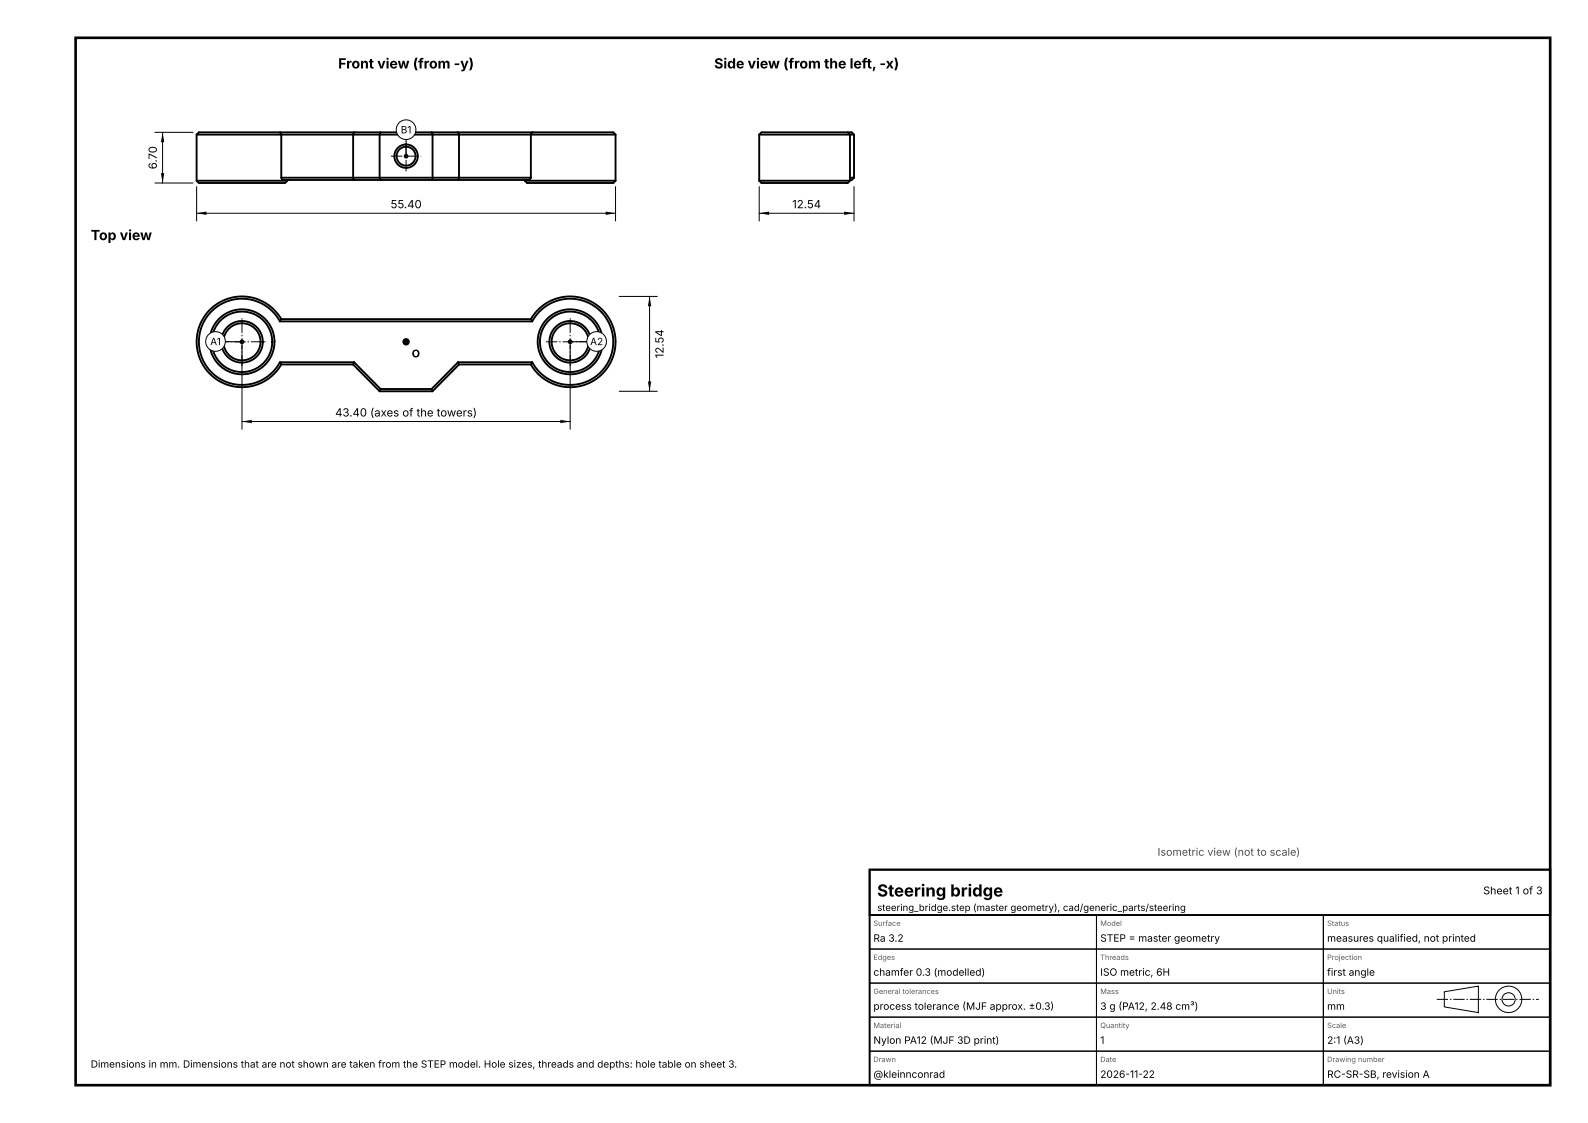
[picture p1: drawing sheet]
<svg xmlns="http://www.w3.org/2000/svg" width="420mm" height="297mm" viewBox="0 0 420 297" stroke-linecap="round" stroke-linejoin="round" font-family="sans-serif">
<g fill="none" stroke="#000" stroke-width=".5">
<path d="M52 35.6h22.4M52 35.6v12.2M74 35h-20.5a1.48 1.48 0 0 0-1.5 .6M74 35l.4 .6M74 35h66.8M74.4 35.6v11.4M74.4 35.6h66M93.7 35l-.3 .6v11.4l.3 .6M100.7 35l-.3 .6v11.4l.3 .6M114.1 35l.3 .6v11.4l-.3 .6M121.1 35l.3 .6v11.4l-.3 .6M140.4 35.6h22.4"/>
<path d="M140.4 35.6v11.4M140.8 35h20.5a1.48 1.48 0 0 1 1.5 .6M140.8 35l-.4 .6M162.8 35.6v12.2M200.8 35.6h24M200.8 35.6v12.2M224.2 35h-21.9a1.47 1.47 0 0 0-1.5 .6M224.2 35h1.1l.6 .6M224.2 35l.6 .6M224.8 35.6h1.1M224.8 35.6v12.2M225.9 35.6v11.4"/>
<path d="M52 47.8h24M52 47.8a1.73 1.73 0 0 0 1.8 .6h20.7a1.47 1.47 0 0 0 1.5-.6M74.4 47l.3 .6h65.4l.3-.6M74.4 47h66M76 47.6v.2M138.8 47.8a1.73 1.73 0 0 0 1.8 .6h20.7a1.47 1.47 0 0 0 1.5-.6M138.8 47.8h24M138.8 47.6v.2M200.8 47.8h24M200.8 47.8a1.73 1.73 0 0 0 1.8 .6h20.7a1.47 1.47 0 0 0 1.5-.6M224.8 47h1.1M225.9 47l-.6 .6h-.5"/>
<path d="M74 85a11.4 11.4 0 0 0-17.2-3.4 11.4 11.4 0 0 0 0 17.6 11.4 11.4 0 0 0 17.2-3.4M74 95.8l.4 .6M74 95.8h19.7M74 85h66.8M74.4 84.4a12 12 0 0 0-18.1-3.2 12 12 0 0 0 0 18.4 12 12 0 0 0 18.1-3.2M74.4 84.4l-.4 .6M74.4 96.4h19M74.4 84.4h66M93.4 96.4l7 7.1M93.7 95.8l7 7.1M93.7 95.8l-.3 .6M121.1 95.8h19.7"/>
<path d="M121.1 95.8l-7 7.1M121.1 95.8l.3 .6M121.4 96.4l-7 7.1M121.4 96.4h19M140.4 84.4a12 12 0 0 1 18.1-3.2 12 12 0 0 1 0 18.4 12 12 0 0 1-18.1-3.2M140.4 84.4l.4 .6M140.8 85a11.4 11.4 0 0 1 17.2-3.4 11.4 11.4 0 0 1 0 17.6 11.4 11.4 0 0 1-17.2-3.4M140.8 95.8l-.4 .6M100.4 103.5h14M100.7 102.9h13.4M100.7 102.9l-.3 .6M114.1 102.9l.3 .6"/>
<circle cx="107.4" cy="41.3" r="2.5"/>
<circle cx="107.4" cy="41.3" r="3.1"/>
<circle cx="64" cy="90.4" r="8.6"/>
<circle cx="64" cy="90.4" r="4.9"/>
<circle cx="64" cy="90.4" r="5.5"/>
<circle cx="64" cy="90.4" r="8"/>
<circle cx="150.8" cy="90.4" r="8.6"/>
<circle cx="150.8" cy="90.4" r="5.5"/>
<circle cx="150.8" cy="90.4" r="4.9"/>
<circle cx="150.8" cy="90.4" r="8"/>
</g>
<path d="M103.4 41.3h8M107.4 45.3v-8M57.6 90.4h12.8M64 96.8v-12.8M144.4 90.4h12.8M150.8 96.8v-12.8M380 264.3h27" fill="none" stroke="#000" stroke-width=".26" stroke-dasharray="3 .5 .4 .5" stroke-linecap="butt"/>
<g fill="none" stroke="#000" stroke-width=".26">
<path d="M41 35h10M43 35v13.4M107.4 36.9v4.4M41 48.4h10M52 49.4v9M52 56.4h110.8M162.8 49.4v9M200.8 56.4h25.1M200.8 49.4v9M225.9 49.4v9M163.8 78.4h10M171.8 78.4v25.1"/>
<path d="M59.6 90.3l4.4 .1M64 91.4v22.1M150.8 91.4v22.1M155.2 90.3l-4.4 .1M64 111.5h86.8M163.8 103.5h10"/>
</g>
<path d="M43 35l.4 2.6h-.8zM42.6 45.8h.8l-.4 2.6zM52 56.4l2.6-.4v.8zM160.2 56l2.6 .4-2.6 .4zM200.8 56.4l2.6-.4v.8zM223.3 56l2.6 .4-2.6 .4zM171.8 78.4l.4 2.6h-.8zM171.4 100.9h.8l-.4 2.6z" fill="#000"/>
<circle cx="107.4" cy="41.3" r=".45" fill="#000" stroke="#000" stroke-width=".35"/>
<circle cx="107.4" cy="34.3" r="2.6" fill="#fff" stroke="#000" stroke-width=".26"/>
<circle cx="64" cy="90.4" r=".45" fill="#000" stroke="#000" stroke-width=".35"/>
<circle cx="57" cy="90.3" r="2.6" fill="#fff" stroke="#000" stroke-width=".26"/>
<circle cx="150.8" cy="90.4" r=".45" fill="#000" stroke="#000" stroke-width=".35"/>
<circle cx="157.8" cy="90.3" r="2.6" fill="#fff" stroke="#000" stroke-width=".26"/>
<path d="M64 111.5l2.6-.5v.9zM148.2 111l2.6 .5-2.6 .4z" fill="#000"/>
<circle cx="107.4" cy="90.4" r=".8" fill="#000" stroke="#000" stroke-width=".35"/>
<path d="M20 10h390v277h-390z" fill="none" stroke="#000" stroke-width=".7" stroke-linecap="butt"/>
<g fill="none" stroke="#000" stroke-width=".26">
<path d="M230 251h60v9h-60zM230 242h60v9h-60zM290 251h60v9h-60zM290 242h60v9h-60zM350 251h60v9h-60zM350 242h60v9h-60zM230 278h60v9h-60zM230 269h60v9h-60zM230 260h60v9h-60zM290 278h60v9h-60zM290 269h60v9h-60zM290 260h60v9h-60z"/>
<path d="M350 278h60v9h-60zM350 269h60v9h-60zM350 260h60v9h-60zM382 262.3l9-1.5v7l-9-1.5z"/>
<circle cx="399" cy="264.3" r="1.75"/>
<circle cx="399" cy="264.3" r="3.5"/>
</g>
<path d="M230 230h180v12h-180zM230 230h180v57h-180z" fill="none" stroke="#000" stroke-width=".5"/>
<text font-size="4.4" x="232" y="237.1">Steering bridge</text>
<g font-size="3.7">
<text x="89.4" y="18.1">Front view (from -y)</text>
<text x="188.9" y="18.1">Side view (from the left, -x)</text>
<text x="24" y="63.5">Top view</text>
</g>
<g font-size="3">
<text x="41.5" y="44.8" transform="rotate(-90 41.5 44.8)">6.70</text>
<text x="103.3" y="55.1">55.40</text>
<text x="209.5" y="55.1">12.54</text>
<text x="175.5" y="94.8" transform="rotate(-90 175.5 94.8)">12.54</text>
<text x="88.6" y="110.2">43.40 (axes of the towers)</text>
</g>
<g font-size="2.8">
<text x="108.9" y="94.5">O</text>
<text x="392.3" y="236.5">Sheet 1 of 3</text>
</g>
<text font-size="2.8" fill="#4d4d4d" x="306.1" y="226.3">Isometric view (not to scale)</text>
<g font-size="2.7">
<text x="231" y="249.1">Ra 3.2</text>
<text x="291" y="249.1">STEP = master geometry</text>
<text x="351" y="249.1">measures qualified, not printed</text>
<text x="231" y="258.1">chamfer 0.3 (modelled)</text>
<text x="291" y="258.1">ISO metric, 6H</text>
<text x="351" y="258.1">first angle</text>
<text x="231" y="267.1">process tolerance (MJF approx. ±0.3)</text>
<text x="291" y="267.1">3 g (PA12, 2.48 cm³)</text>
<text x="351" y="267.1">mm</text>
<text x="231" y="276.1">Nylon PA12 (MJF 3D print)</text>
<text x="291" y="276.1">1</text>
<text x="351" y="276.1">2:1 (A3)</text>
<text x="231" y="285.1">@kleinnconrad</text>
<text x="291" y="285.1">2026-11-22</text>
<text x="351" y="285.1">RC-SR-SB, revision A</text>
</g>
<g font-size="2.6">
<text x="106" y="35.3">B1</text>
<text x="55.6" y="91.3">A1</text>
<text x="156.1" y="91.3">A2</text>
<text x="24" y="282.4">Dimensions in mm. Dimensions that are not shown are taken from the STEP model. Hole sizes, threads and depths: hole table on sheet 3.</text>
</g>
<text font-size="2.5" x="232" y="240.9">steering_bridge.step (master geometry), cad/generic_parts/steering</text>
<g font-size="1.9" fill="#595959">
<text x="231" y="244.9">Surface</text>
<text x="291" y="244.9">Model</text>
<text x="351" y="244.9">Status</text>
<text x="231" y="253.9">Edges</text>
<text x="291" y="253.9">Threads</text>
<text x="351" y="253.9">Projection</text>
<text x="231" y="262.9">General tolerances</text>
<text x="291" y="262.9">Mass</text>
<text x="351" y="262.9">Units</text>
<text x="231" y="271.9">Material</text>
<text x="291" y="271.9">Quantity</text>
<text x="351" y="271.9">Scale</text>
<text x="231" y="280.9">Drawn</text>
<text x="291" y="280.9">Date</text>
<text x="351" y="280.9">Drawing number</text>
</g>
</svg>
